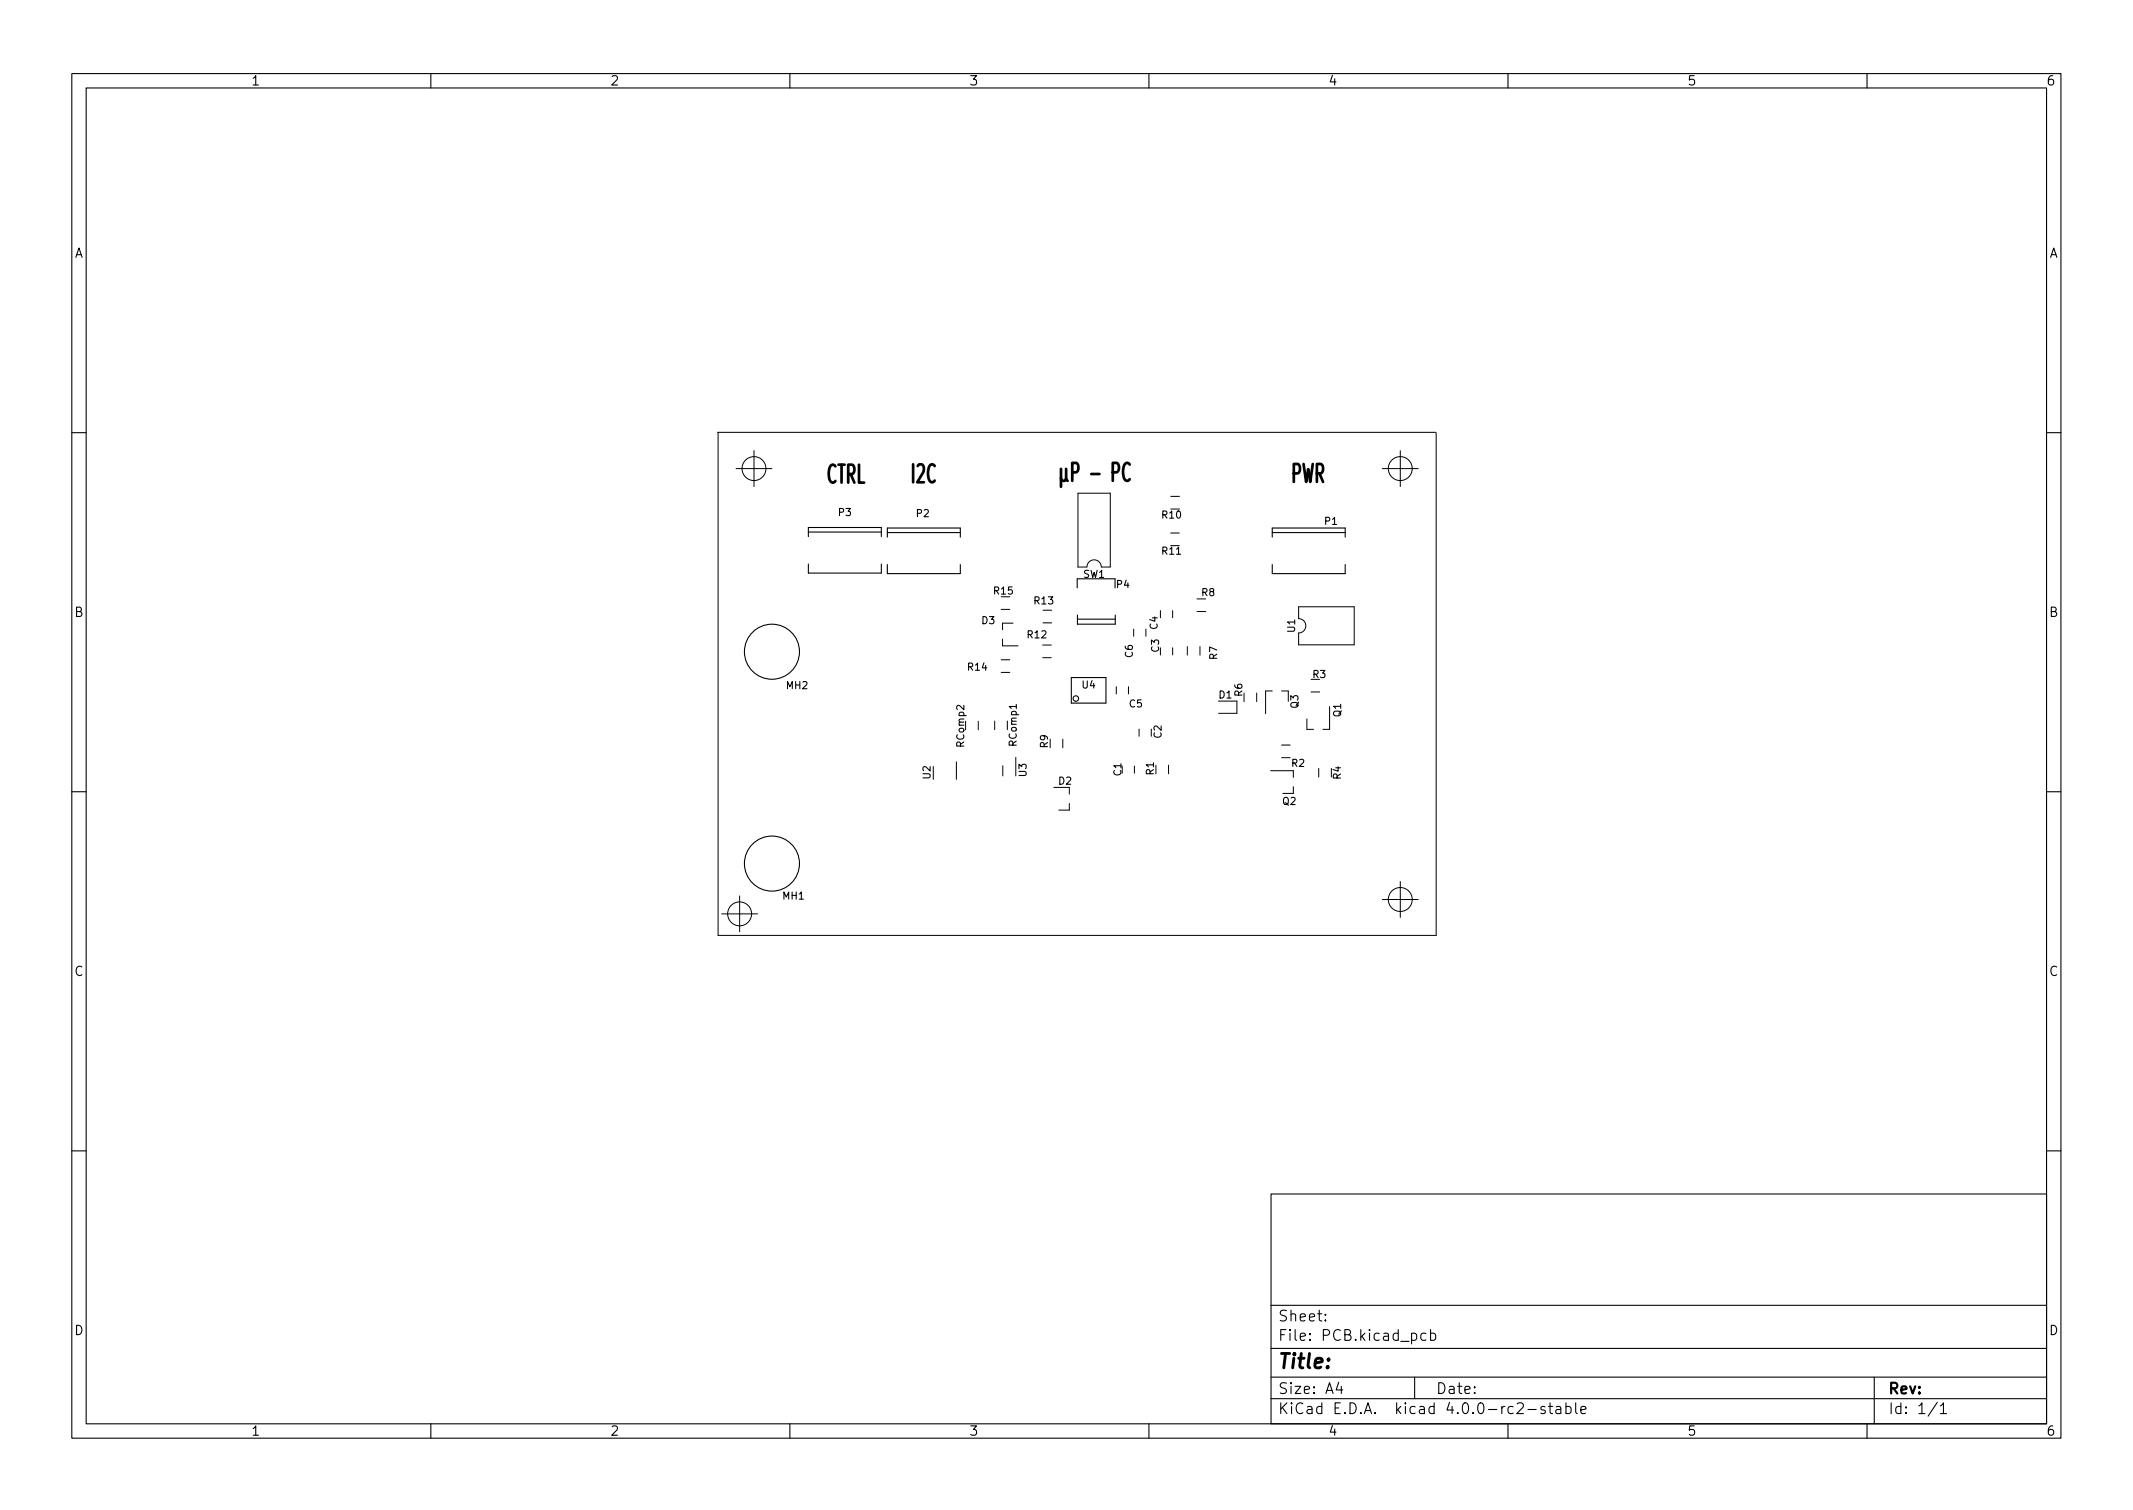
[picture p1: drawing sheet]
<svg xmlns="http://www.w3.org/2000/svg" width="297mm" height="210mm" viewBox="0 0 297 210" stroke-linecap="round" stroke-linejoin="round" font-family="sans-serif">
<g fill="none" stroke="#000" stroke-width=".15">
<path d="M10 10.2h277v190.1h-277zM12 12.2h273v186.1h-273zM60 10.2v2M110 10.2v2M160 10.2v2M210 10.2v2M260 10.2v2M10 60.2h2M112.6 74.1h10.1M112.6 74.7v-1.3h10.1v1.3M112.6 78.5v1.3h10.1v-1.3M123.6 74.2h10.1"/>
<path d="M123.6 74.8v-1.3h10.1v1.3M123.6 78.6v1.3h10.1v-1.3M177.2 74.2h10.1M177.2 74.8v-1.3h10.1v1.3M177.2 78.6v1.3h10.1v-1.3M285 60.2h2M149.2 94.3h4.8v3.6h-4.8zM150 85.6v1.3h5.3v-1.3M150 86.2h5.3M155.3 80.6h-5.3v1.3M10 110.2h2M285 110.2h2"/>
<path d="M10 160.2h2M177 166.3h108v32h-108zM285 160.2h2M60 198.3v2M110 198.3v2M160 198.3v2M177 194.8h108M177 191.8h108M177 187.8h108M177 181.8h108M184.6 183.8v.1h-.1l.1-.1v.1M184.6 183v.1h-.1l.1-.1v.1"/>
<path d="M186.4 192.5l-.3 1h.9M186.8 193v1M197 191.8v3M198.6 185.7l-.5-.1-.2 .3v.4l.1 .3h.1h.5M199.2 185.7l.4-.1 .3 .3v.4l-.1 .3h-.2h-.4M199.2 185.1v1.5M210 198.3v2M211.3 195.5l.2-.2 .5 .1a.41 .41 0 0 1 .1 .6l-.9 .8h.9M212.8 196.3h1.1M215.1 195.9l-.3-.1-.2 .2v.3l.5 .1 .1 .1-.1 .3h-.1h-.4M215.6 195.8h.6M215.9 195.3v1.3v.2h.3"/>
<path d="M216.7 195.9l.2-.1 .4 .1 .1 .9M217.4 196.2l-.5 .1a.29 .29 0 0 0-.3 .2 .29 .29 0 0 0 .3 .3h.5M218.1 195.9l.4-.1 .3 .3v.4l-.2 .3h-.1h-.4M218.1 195.3v1.5M219.4 195.3v1.3l.2 .2M220.1 196.3l.8-.1-.1-.3-.4-.1-.3 .2 .1 .8h.2h.4M260 198.3v2M261 191.8v6.5M269.8 195.3l-1.3 1.9M270.2 195.8l.4-.5v1.5M270.2 196.8h.9"/>
<circle cx="107.5" cy="90.7" r="3.8"/>
<circle cx="149.8" cy="97.3" r=".38"/>
<circle cx="107.5" cy="120.2" r="3.8"/>
</g>
<path d="M147.8 65.3v2.5M148.5 65.3l-.1 1.5-.2 .2h-.2l-.2-.4" fill="none" stroke="#000" stroke-width=".38"/>
<g fill="none" stroke="#000" stroke-width=".14">
<path d="M99.9 60.2h100M100 60.2v70h100v-70M102.5 65.2h5M105 62.7v5M150.1 68.7v10.3h1.3a1 1 0 0 1 1-1 1 1 0 0 1 1 1h1.2v-10.3M163 74.2h1.2M163 69.1h1.3M192.5 65.2h5M195 62.7v5M139.4 93.6h1.2M139.4 91.9h1.2M139.4 84.9h1.2"/>
<path d="M139.6 89v.9h2.2M141.1 86.8h-1.5v.9M145.2 91.6h1.2M145.2 89.8h1.2M145.2 86.7h1.3M145.2 85h1.3M155.5 95.6v1M157.2 95.6v1M157.9 87.6v1M159.6 87.6v1M161.6 85v1M163.3 85v1"/>
<path d="M163.3 90.2v1M165.3 90v1.2M166.7 85.2h1.2M166.7 83.4h1.2M167.1 90v1.2M169.7 97.6h2.6v1.7h-2.6M173.2 96.5v1.2M175 96.5v1.2M177.2 96.2h-1v3.2M178.5 96.2h.9v1.5M180.8 84.5h7.8v5.3h-7.8v-1.7a1 1 0 0 0 1-1 1 1 0 0 0-1-1zM182.6 96.4h1.2"/>
<path d="M185.2 98.4v3.2h-1M133.2 106.1v2.4M136.2 100.4v1.2M138.5 100.4v1.2M139.6 106.6v1.4M141.5 105.4v2.6M146.8 109.6h2.1v1M148 102.9v1.2M148.9 111.9v.9h-1.4M158 106.7v1M158.6 101.5v1M162.7 106.5v1.2"/>
<path d="M177 107.3h3.1v.9M178.5 103.7h1.2M178.5 105.5h1.2M180.1 109.5v1h-1.5M182 100.1v1.5h.9M183.6 107v1.2M100.5 127.2h5M103 124.7v5M192.5 125.2h5M195 122.7v5"/>
<circle cx="105" cy="65.2" r="1.67"/>
<circle cx="195" cy="65.2" r="1.67"/>
<circle cx="103" cy="127.2" r="1.67"/>
<circle cx="195" cy="125.2" r="1.67"/>
</g>
<g font-size="3.5">
<text x="115" y="67.3">CTRL</text>
<text x="127" y="67.3">I2C</text>
<text x="148.8" y="67.1">µP - PC</text>
<text x="179.7" y="67.2">PWR</text>
</g>
<text font-size="2.8" x="178" y="190.6">Title:</text>
<g font-size="2.1">
<text x="178" y="184">Sheet:</text>
<text x="178" y="186.7">File: PCB.kicad_pcb</text>
<text x="178" y="196.9">KiCad E.D.A. kicad 4.0.0-rc2-stable</text>
<text x="178" y="194.1">Size: A4</text>
<text x="200" y="194.1">Date:</text>
<text x="263" y="194.1">Rev:</text>
<text x="263" y="196.9">Id: 1/1</text>
</g>
<g font-size="1.8">
<text x="35" y="11.9">1</text>
<text x="85" y="11.9">2</text>
<text x="135" y="11.9">3</text>
<text x="185" y="11.9">4</text>
<text x="235" y="11.9">5</text>
<text x="285" y="11.9">6</text>
<text x="10.3" y="35.9">A</text>
<text x="285.3" y="35.9">A</text>
<text x="10.3" y="85.9">B</text>
<text x="285.3" y="85.9">B</text>
<text x="10.3" y="135.9">C</text>
<text x="285.3" y="135.9">C</text>
<text x="10.3" y="185.9">D</text>
<text x="285.3" y="185.9">D</text>
<text x="35" y="199.9">1</text>
<text x="85" y="199.9">2</text>
<text x="135" y="199.9">3</text>
<text x="185" y="199.9">4</text>
<text x="235" y="199.9">5</text>
<text x="285" y="199.9">6</text>
</g>
<g font-size="1.4">
<text x="116.8" y="71.8">P3</text>
<text x="127.6" y="72">P2</text>
<text x="161.9" y="72.2">R10</text>
<text x="161.9" y="77.2">R11</text>
<text x="184.5" y="73.1">P1</text>
<text x="138.4" y="82.8">R15</text>
<text x="150.9" y="80.5">SW1</text>
<text x="155.5" y="81.9">P4</text>
<text x="167.4" y="83">R8</text>
<text x="136.7" y="86.9">D3</text>
<text x="143.1" y="88.9">R12</text>
<text x="144.1" y="84.1">R13</text>
<text x="161.2" y="87.6" transform="rotate(-90 161.2 87.6)">C4</text>
<text x="180.3" y="88" transform="rotate(-90 180.3 88)">U1</text>
<text x="109.5" y="95.9">MH2</text>
<text x="134.8" y="93.4">R14</text>
<text x="150.7" y="95.9">U4</text>
<text x="157.7" y="91.5" transform="rotate(-90 157.7 91.5)">C6</text>
<text x="161.4" y="90.8" transform="rotate(-90 161.4 90.8)">C3</text>
<text x="169.5" y="91.8" transform="rotate(-90 169.5 91.8)">R7</text>
<text x="182.8" y="94.4">R3</text>
<text x="157.3" y="98.5">C5</text>
<text x="169.8" y="97.2">D1</text>
<text x="173" y="96.9" transform="rotate(-90 173 96.9)">R6</text>
<text x="180.8" y="98.6" transform="rotate(-90 180.8 98.6)">Q3</text>
<text x="186.7" y="99.8" transform="rotate(-90 186.7 99.8)">Q1</text>
<text x="134.3" y="103.9" transform="rotate(-90 134.3 103.9)">RComp2</text>
<text x="141.6" y="103.8" transform="rotate(-90 141.6 103.8)">RComp1</text>
<text x="145.9" y="104.1" transform="rotate(-90 145.9 104.1)">R9</text>
<text x="160.7" y="107.9" transform="rotate(-90 160.7 107.9)">R1</text>
<text x="161.7" y="102.8" transform="rotate(-90 161.7 102.8)">C2</text>
<text x="179.9" y="106.8">R2</text>
<text x="129.6" y="108.4" transform="rotate(-90 129.6 108.4)">U2</text>
<text x="142.9" y="108.1" transform="rotate(-90 142.9 108.1)">U3</text>
<text x="147.4" y="109.2">D2</text>
<text x="156.2" y="108" transform="rotate(-90 156.2 108)">C1</text>
<text x="178.6" y="112.1">Q2</text>
<text x="186.7" y="108.5" transform="rotate(-90 186.7 108.5)">R4</text>
<text x="109" y="125.2">MH1</text>
</g>
</svg>
